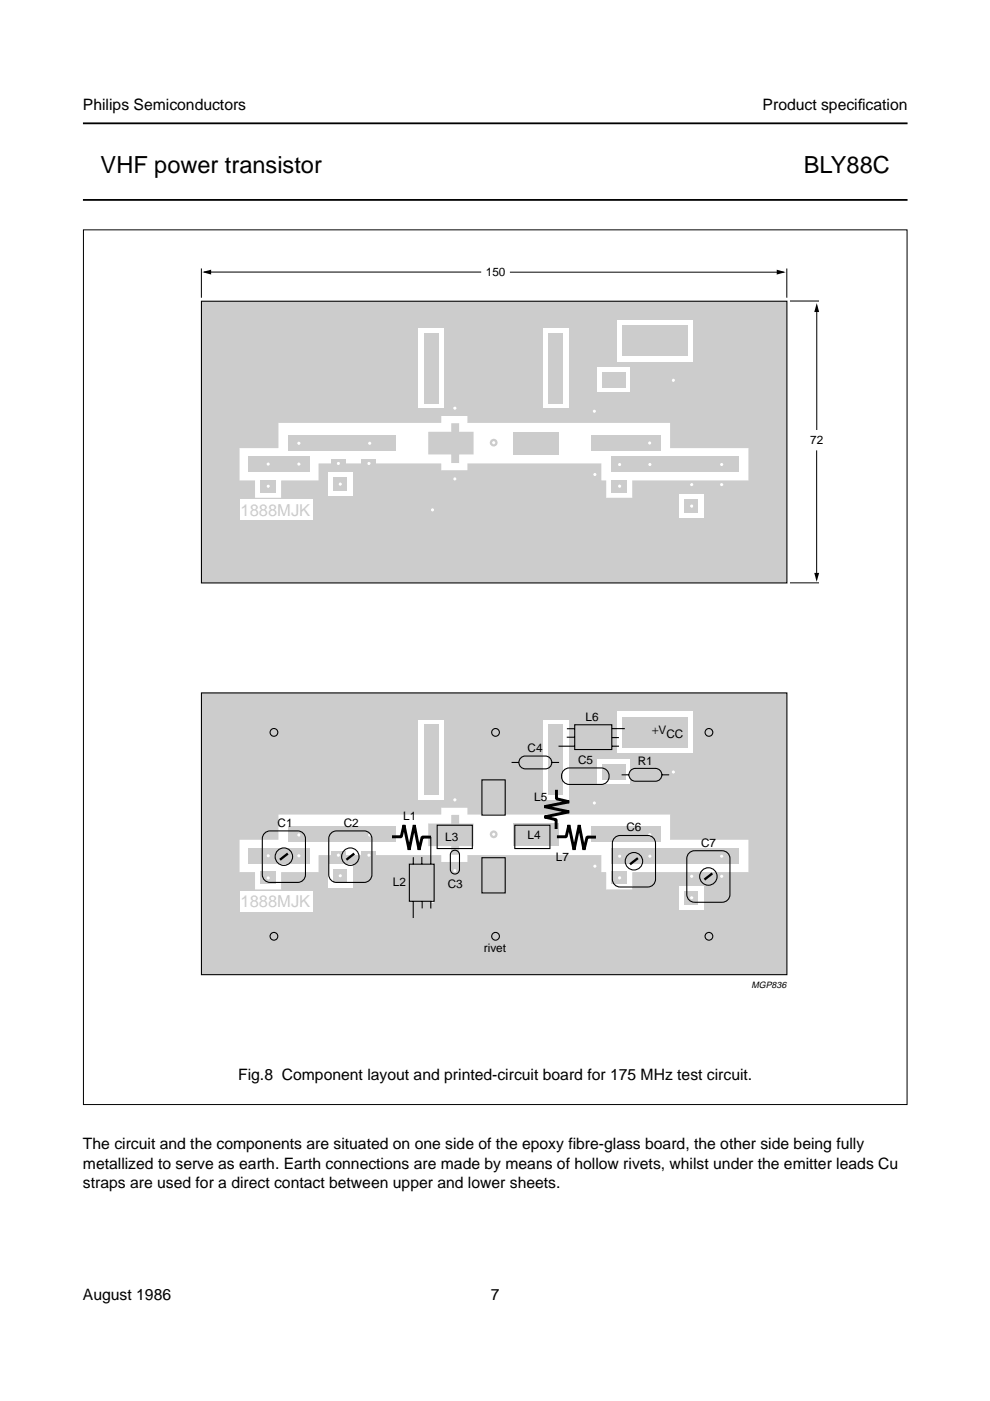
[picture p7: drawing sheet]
<svg xmlns="http://www.w3.org/2000/svg" width="210mm" height="297mm" viewBox="0 0 210 297" stroke-linecap="round" stroke-linejoin="round" font-family="sans-serif">
<g fill="#fff" stroke="#000" stroke-width=".38">
<path d="M17.6 42.4h174.8z"/>
<path d="M17.6 26.2h174.8z"/>
</g>
<path d="M22.6 226.8h164.8v7.5h-164.8z" fill-rule="evenodd" fill="#fff"/>
<g fill="#fff">
<path d="M179 67.8h13.5z"/>
<path d="M178.9 66.9v2z"/>
<path d="M17.7 64h174.8v7.1h-174.8z"/>
<circle cx="162.7" cy="64.8" r=".22"/>
<circle cx="162.7" cy="66.7" r=".22"/>
<circle cx="162.7" cy="68.6" r=".22"/>
<circle cx="162.7" cy="70.4" r=".22"/>
<circle cx="47.7" cy="64.8" r=".22"/>
<circle cx="47.7" cy="66.7" r=".22"/>
<circle cx="47.7" cy="68.6" r=".22"/>
<circle cx="47.7" cy="70.4" r=".22"/>
</g>
<path d="M43.3 57.7h58.7M108.1 57.7h58.1M173.2 65v26.2M173.1 95.5v27.1" fill="none" stroke="#000" stroke-width=".21"/>
<path d="M42.9 57.7l1.9-.5v1zM164.7 57.2l1.9 .5-1.9 .5zM173.2 64.3l.5 1.9h-1.1zM172.6 121.5h1.1l-.6 1.9z" fill="#000"/>
<path d="M42.7 63.9h124.1v59.7h-124.1z" fill="#ccc"/>
<path d="M42.7 63.9h124.1v59.7h-124.1z" fill="none" stroke="#000" stroke-width=".23"/>
<path d="M69.5 100.1h5.3v5h-5.3z" fill="#fff"/>
<path d="M70.7 101.2h2.9v2.9h-2.9z" fill="#ccc"/>
<g fill="#fff">
<path d="M144 104.8h5.2v5h-5.2z"/>
<path d="M88.8 69.6h5.3v16.9h-5.3z"/>
</g>
<path d="M89.9 70.5h3.1v15h-3.1z" fill="#ccc"/>
<path d="M115.2 69.6h5.4v16.9h-5.4z" fill="#fff"/>
<path d="M116.3 70.5h3.1v15h-3.1z" fill="#ccc"/>
<g fill="#fff">
<path d="M126.6 78h7v5.1h-7z"/>
<path d="M130.8 67.8h16.1v8.9h-16.1z"/>
</g>
<g fill="#ccc">
<path d="M131.9 69h13.9v6.5h-13.9z"/>
<path d="M127.7 78.9h4.9v3.3h-4.9z"/>
</g>
<path d="M50.8 95h8.2v-5.3h34.6v-1.5h5.5v1.5h43v5.3h16.6v6.9h-24.6v3.6h-5.6v-3.6h-1v-3.6h-28.4v1.4h-5.5v-1.4h-26v3.6h-8v3.6h-5.5v-3.6h-3.3z" fill="#fff"/>
<g fill="#ccc">
<path d="M90.8 91.5h4.9v-1.8h1.6v1.8h3.1v4.9h-3.1v1.8h-1.6v-1.8h-4.9z"/>
<path d="M70.2 97.5h3.1v.9h-3.1z"/>
<path d="M76.7 97.5h3.1v.9h-3.1z"/>
<circle cx="104.7" cy="93.8" r=".82"/>
</g>
<g fill="#fff">
<circle cx="104.7" cy="93.8" r=".33"/>
<circle cx="96.4" cy="86.5" r=".33"/>
<circle cx="142.8" cy="80.6" r=".33"/>
<circle cx="126" cy="87.2" r=".33"/>
<circle cx="126.1" cy="100.6" r=".33"/>
<circle cx="153" cy="102.7" r=".33"/>
<circle cx="146.7" cy="102.7" r=".33"/>
<circle cx="96.4" cy="101.5" r=".33"/>
<circle cx="91.7" cy="108.1" r=".33"/>
<circle cx="78.2" cy="98.3" r=".33"/>
<circle cx="71.7" cy="98.3" r=".33"/>
<circle cx="72.1" cy="102.6" r=".33"/>
</g>
<g fill="#ccc">
<path d="M61.1 92.3h22.8v3.2h-22.8z"/>
<path d="M52.7 96.8h13v3.2h-13z"/>
<path d="M145.1 105.8h2.9v2.9h-2.9z"/>
<path d="M108.9 91.5h9.6v4.9h-9.6z"/>
<path d="M125.3 92.3h14.7v3.2h-14.7z"/>
<path d="M129.5 96.8h27.1v3.2h-27.1z"/>
<path d="M55.2 101.7h3.2v2.7h-3.2z"/>
<path d="M129.7 101.7h3.2v2.7h-3.2z"/>
</g>
<g fill="#fff">
<path d="M50.8 105.8h15.4v4.5h-15.4z"/>
<circle cx="137.7" cy="93.9" r=".33"/>
<circle cx="131.4" cy="98.5" r=".33"/>
<circle cx="131.4" cy="103.1" r=".33"/>
<circle cx="137.8" cy="98.5" r=".33"/>
<circle cx="153" cy="98.5" r=".33"/>
<circle cx="146.7" cy="107.3" r=".33"/>
<circle cx="78.4" cy="94" r=".33"/>
<circle cx="63.4" cy="94" r=".33"/>
<circle cx="63.4" cy="98.4" r=".33"/>
<circle cx="56.9" cy="103.1" r=".33"/>
<circle cx="56.9" cy="98.4" r=".33"/>
</g>
<path d="M42.7 146.9h124.1v59.7h-124.1z" fill="#ccc" stroke="#000" stroke-width=".23"/>
<path d="M69.5 183.2h5.3v4.9h-5.3z" fill="#fff"/>
<path d="M70.7 184.2h2.9v2.9h-2.9z" fill="#ccc"/>
<g fill="#fff">
<path d="M144 187.9h5.2v4.9h-5.2z"/>
<path d="M88.8 152.6h5.3v16.9h-5.3z"/>
</g>
<path d="M89.9 153.6h3.1v15h-3.1z" fill="#ccc"/>
<path d="M115.2 152.6h5.4v16.9h-5.4z" fill="#fff"/>
<path d="M116.3 153.6h3.1v15h-3.1z" fill="#ccc"/>
<g fill="#fff">
<path d="M126.6 161h7v5.1h-7z"/>
<path d="M130.8 150.8h16.1v8.9h-16.1z"/>
</g>
<g fill="#ccc">
<path d="M131.9 152h13.9v6.6h-13.9z"/>
<path d="M127.7 161.9h4.9v3.4h-4.9z"/>
</g>
<path d="M50.8 178.1h8.2v-5.4h34.6v-1.5h5.5v1.5h43v5.4h16.6v6.8h-24.6v3.7h-5.6v-3.7h-1v-3.6h-28.4v1.5h-5.5v-1.5h-26v3.6h-8v3.7h-5.5v-3.7h-3.3z" fill="#fff"/>
<g fill="#ccc">
<path d="M90.8 174.6h4.9v-1.8h1.6v1.8h3.1v4.8h-3.1v1.8h-1.6v-1.8h-4.9z"/>
<path d="M70.2 180.5h3.1v1h-3.1z"/>
<path d="M76.7 180.5h3.1v1h-3.1z"/>
<circle cx="104.7" cy="176.9" r=".82"/>
</g>
<g fill="#fff">
<circle cx="104.7" cy="176.9" r=".33"/>
<circle cx="96.4" cy="169.6" r=".33"/>
<circle cx="142.8" cy="163.7" r=".33"/>
<circle cx="126" cy="170.2" r=".33"/>
<circle cx="126.1" cy="183.6" r=".33"/>
<circle cx="153" cy="185.8" r=".33"/>
<circle cx="146.7" cy="185.8" r=".33"/>
<circle cx="96.4" cy="184.6" r=".33"/>
<circle cx="91.7" cy="191.1" r=".33"/>
<circle cx="78.2" cy="181.3" r=".33"/>
<circle cx="71.7" cy="181.3" r=".33"/>
<circle cx="72.1" cy="185.7" r=".33"/>
</g>
<g fill="#ccc">
<path d="M61.1 175.3h22.8v3.2h-22.8z"/>
<path d="M52.7 179.9h13v3.2h-13z"/>
<path d="M145.1 188.9h2.9v2.9h-2.9z"/>
<path d="M108.9 174.6h9.6v4.8h-9.6z"/>
<path d="M125.3 175.3h14.7v3.2h-14.7z"/>
<path d="M129.5 179.9h27.1v3.2h-27.1z"/>
<path d="M55.2 184.8h3.2v2.6h-3.2z"/>
<path d="M129.7 184.8h3.2v2.6h-3.2z"/>
</g>
<g fill="#fff">
<path d="M50.8 188.9h15.4v4.4h-15.4z"/>
<circle cx="137.7" cy="177" r=".33"/>
<circle cx="131.4" cy="181.5" r=".33"/>
<circle cx="131.4" cy="186.1" r=".33"/>
<circle cx="137.8" cy="181.5" r=".33"/>
<circle cx="153" cy="181.5" r=".33"/>
<circle cx="146.7" cy="190.3" r=".33"/>
<circle cx="78.4" cy="177" r=".33"/>
<circle cx="63.4" cy="177" r=".33"/>
<circle cx="63.4" cy="181.4" r=".33"/>
<circle cx="56.9" cy="186.1" r=".33"/>
<circle cx="56.9" cy="181.4" r=".33"/>
</g>
<g fill="none" stroke="#000" stroke-width=".23">
<path d="M118.4 158.2h3.4M120.2 156.3h1.6M120.2 154.5h1.7M121.9 153.7h7.8v5.2h-7.8zM129.7 154.5h2.8M129.7 156.4h1.5M129.8 158.2h1.4M56.1 176.7l.7-.5h.5h5.8a1.65 1.65 0 0 1 1.7 1.6v7.6a1.65 1.65 0 0 1-1.7 1.7h-5.8a1.65 1.65 0 0 1-1.7-1.7v-7.6l.1-.4zM70.2 176.7l.7-.5h.5h5.8a1.65 1.65 0 0 1 1.7 1.6v7.6a1.65 1.65 0 0 1-1.7 1.7h-5.8a1.65 1.65 0 0 1-1.7-1.7v-7.6l.1-.4zM91.3 177.5v5.7M92.7 175h7.4v4.9h-7.4zM102.2 165.3h4.9v7.5h-4.9z"/>
<path d="M108.5 161.7h1.5M109.1 175h7.5v4.9h-7.5zM110.6 160.6l.8-.3h4.2a1.36 1.36 0 0 1 1.4 1.4 1.36 1.36 0 0 1-1.4 1.3h-4.2a1.36 1.36 0 0 1-1.3-.9 1.36 1.36 0 0 1 .5-1.5zM117 161.7h1.5M119.5 163.3l.8-.4 .4-.1h6.8a1.75 1.75 0 0 1 1.6 1.8 1.75 1.75 0 0 1-1.6 1.7h-6.8a1.77 1.77 0 0 1-1.5-1.1 1.77 1.77 0 0 1 .3-1.9zM130.3 177.6l.7-.4 .5-.1h5.8a1.65 1.65 0 0 1 1.7 1.7v7.6a1.65 1.65 0 0 1-1.7 1.7h-5.8a1.65 1.65 0 0 1-1.7-1.7v-7.6l.1-.4zM131.8 164.3h1.6M133.9 163.2l.8-.3h4.3a1.36 1.36 0 0 1 1.3 1.4 1.36 1.36 0 0 1-1.3 1.3h-4.3a1.36 1.36 0 0 1-1.3-.9 1.36 1.36 0 0 1 .5-1.5zM140.3 164.3h1.6M86.8 183.2h5.2v7.9h-5.2zM87.6 191.1v3.5M87.6 181.7v1.5"/>
<path d="M89.4 181.7v1.5M89.5 191.1v1.5M91.3 191.1v1.5M95.8 180.6a.97 .97 0 0 1 1-.3 .97 .97 0 0 1 .6 .9v3.1a.97 .97 0 0 1-.9 1 .97 .97 0 0 1-1-1v-3.1zM102.2 181.8h4.9v7.5h-4.9zM146.1 180.9l.7-.5h.5h5.8a1.65 1.65 0 0 1 1.7 1.6v7.6a1.65 1.65 0 0 1-1.7 1.7h-5.8a1.65 1.65 0 0 1-1.7-1.7v-7.6l.1-.4z"/>
<circle cx="58.1" cy="155.3" r=".82"/>
<circle cx="105.1" cy="155.3" r=".82"/>
<circle cx="150.3" cy="155.3" r=".82"/>
<circle cx="58.1" cy="198.5" r=".82"/>
<circle cx="60.2" cy="181.6" r="1.85"/>
<circle cx="74.3" cy="181.6" r="1.85"/>
<circle cx="105.1" cy="198.5" r=".82"/>
<circle cx="134.4" cy="182.6" r="1.85"/>
<circle cx="150.2" cy="185.8" r="1.85"/>
<circle cx="150.3" cy="198.5" r=".82"/>
</g>
<path d="M61 181l-1.6 1.3M75.1 181l-1.7 1.3M135.2 181.9l-1.6 1.4M151 185.2l-1.6 1.3" fill="none" stroke="#000" stroke-width=".5"/>
<path d="M83.1 177.4h2l.6-2.5 1 5.3 1.1-5.3 1.1 5.3 .6-2.7h1.9M118 167.5v1.9l2.7 .6-5.3 1 5.3 1.1-5.3 1.1 2.5 .6v2M118.1 177.4h1.9l.6-2.5 1.1 5.3 1.1-5.3 1 5.3 .7-2.7h1.9" fill="none" stroke="#000" stroke-width=".62" stroke-linecap="butt"/>
<path d="M17.7 48.7h174.6v185.5h-174.6zM42.7 56.9v6.2M166.8 56.9v6.2M167.5 63.8h6.1M167.5 123.6h6.1" fill="none" stroke="#000" stroke-width=".21"/>
<g font-size="5">
<text x="21.3" y="36.6">VHF power transistor</text>
<text x="170.4" y="36.6">BLY88C</text>
</g>
<g font-size="3.5" fill="#ccc">
<text x="51" y="109.3">1888MJK</text>
<text x="51" y="192.4">1888MJK</text>
</g>
<g font-size="3.3">
<text x="17.6" y="23.4">Philips Semiconductors</text>
<text x="161.7" y="23.4">Product specif</text>
<text x="181.9" y="23.4">ication</text>
<text x="50.5" y="229">Fig.8 Component layout and printed-circuit board for 175 MHz test circuit.</text>
<text x="17.6" y="243.6">The circuit and the components are situated on one side of the epoxy fibre-glass board, the other side being fully</text>
<text x="17.6" y="247.8">metallized to serve as earth. Earth connections are made by means of hollow rivets, whilst under the emitter leads Cu</text>
<text x="17.6" y="251.9">straps are used for a direct contact between upper and lower sheets.</text>
<text x="17.6" y="275.6">August 1986</text>
<text x="104.1" y="275.6">7</text>
</g>
<g font-size="2.5">
<text x="103" y="58.5">150</text>
<text x="171.8" y="94.2">72</text>
<text x="124.2" y="152.8">L6</text>
<text x="138.2" y="155.7">+V</text>
<text x="111.9" y="159.4">C4</text>
<text x="141.3" y="156.5">CC</text>
<text x="122.6" y="162">C5</text>
<text x="135.2" y="162.1">R1</text>
<text x="85.5" y="173.9">L1</text>
<text x="113.3" y="169.8">L5</text>
<text x="58.9" y="175.4">C1</text>
<text x="72.9" y="175.4">C2</text>
<text x="94.4" y="178.2">L3</text>
<text x="111.9" y="178">L4</text>
<text x="132.8" y="176.2">C6</text>
<text x="148.6" y="179.7">C7</text>
<text x="117.8" y="182.5">L7</text>
<text x="83.3" y="187.9">L2</text>
<text x="94.9" y="188.3">C3</text>
<text x="102.6" y="201.7">rivet</text>
</g>
<text font-size="1.9" x="159.3" y="209.4">MGP836</text>
</svg>
